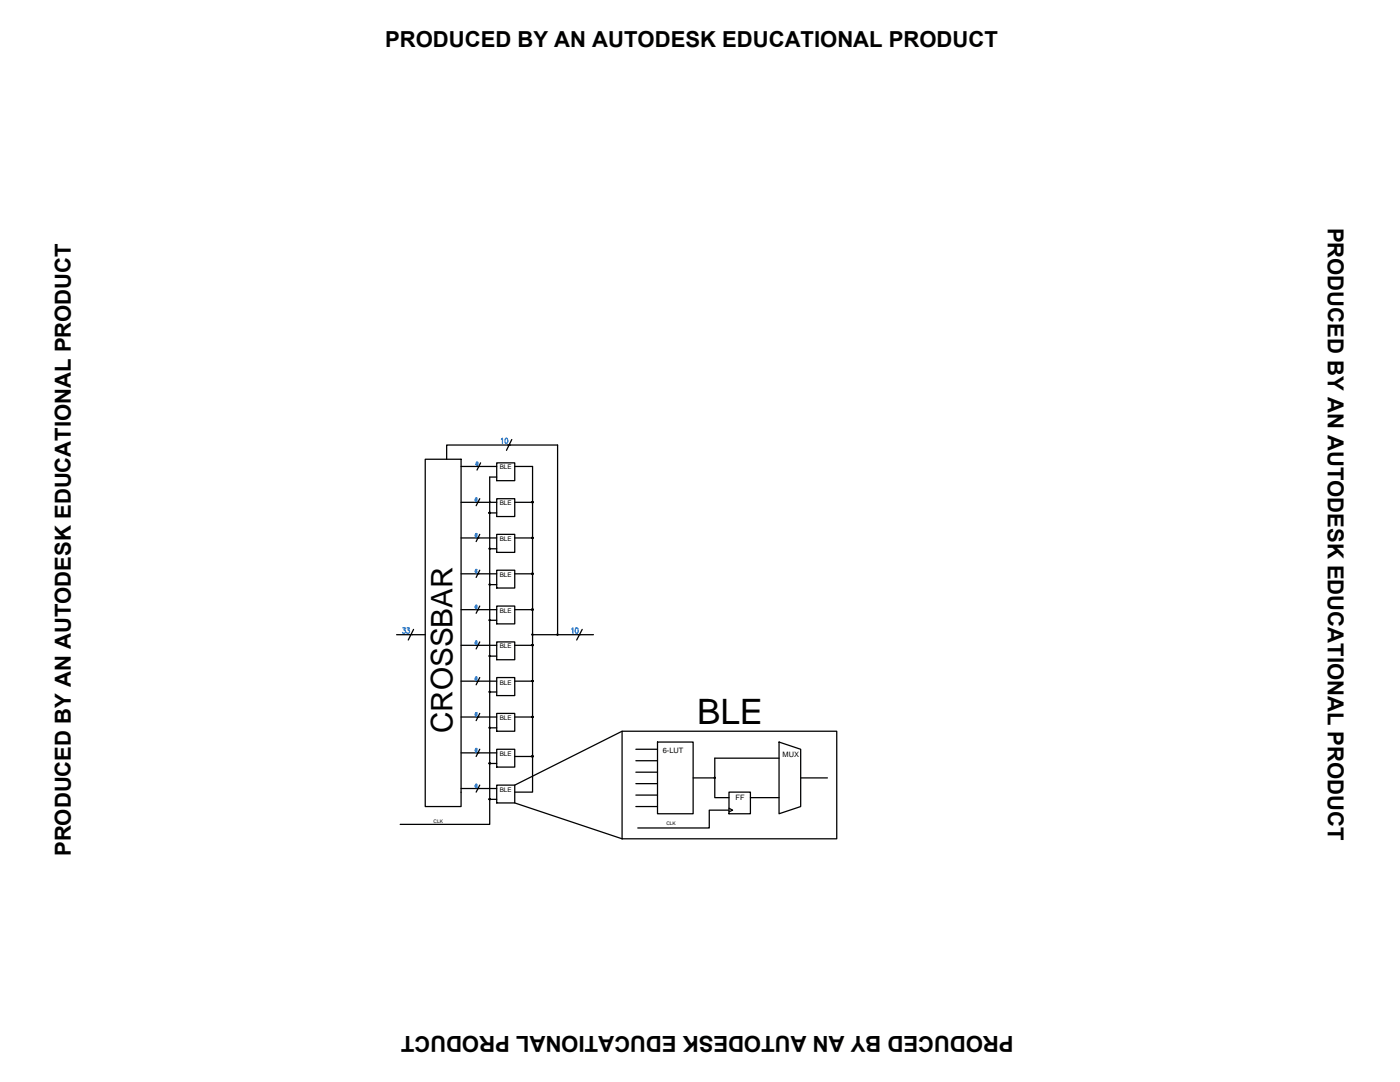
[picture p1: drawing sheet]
<svg xmlns="http://www.w3.org/2000/svg" width="279mm" height="216mm" viewBox="0 0 279 216" stroke-linecap="round" stroke-linejoin="round" font-family="sans-serif">
<!-- layer: SYMS -->
<g fill="none" stroke="#000" stroke-width=".25">
<path d="M95.4 93.1h.3M95.7 99.5l-.7 1.4M95.9 92.4l-.7 1.4M101.3 88.8h.6M102.1 87.7l-1 2.2M95.2 100.2h.4M95.2 107.3h.4M95.2 114.5h.4M95.7 106.6l-.7 1.5M95.7 113.8l-.7 1.4M81.7 126.6h.6M82.5 125.6l-1 2.1"/>
<path d="M95.2 121.7h.4M95.2 128.8h.4M95.2 135.9h.4M95.7 120.9l-.7 1.5M95.7 128.1l-.7 1.4M95.7 135.2l-.7 1.4M115.4 126.6h.5M116.2 125.6l-1.1 2.1M95.2 143.1h.4M95.2 150.2h.4M95.2 157.3h.4M95.7 142.4l-.7 1.4"/>
<path d="M95.7 149.5l-.7 1.4M95.7 156.7l-.7 1.4M131.2 148.1h7.1v14.3h-7.1zM145.5 158.1h4.3v4.3h-4.3zM155.5 148.1l4.3 1.4v11.4l-4.3 1.5zM145.5 161.3l.7 .4-.7 .3"/>
<circle cx="97.7" cy="109.5" r=".11"/>
<circle cx="97.7" cy="102.3" r=".11"/>
<circle cx="97.7" cy="116.6" r=".11"/>
<circle cx="97.7" cy="116.6" r=".06"/>
<circle cx="97.7" cy="109.5" r=".06"/>
<circle cx="97.7" cy="102.3" r=".06"/>
<circle cx="97.7" cy="102.3" r=".02"/>
<circle cx="97.7" cy="116.6" r=".02"/>
<circle cx="97.7" cy="109.5" r=".02"/>
<circle cx="106.3" cy="107.3" r=".11"/>
<circle cx="106.3" cy="100.2" r=".11"/>
<circle cx="106.3" cy="114.5" r=".11"/>
<circle cx="106.3" cy="100.2" r=".06"/>
<circle cx="106.3" cy="114.5" r=".06"/>
<circle cx="106.3" cy="107.3" r=".06"/>
<circle cx="106.3" cy="114.5" r=".02"/>
<circle cx="106.3" cy="107.3" r=".02"/>
<circle cx="106.3" cy="100.2" r=".02"/>
<circle cx="97.7" cy="123.7" r=".06"/>
<circle cx="97.7" cy="138.1" r=".06"/>
<circle cx="97.7" cy="130.9" r=".06"/>
<circle cx="97.7" cy="138.1" r=".11"/>
<circle cx="97.7" cy="123.7" r=".11"/>
<circle cx="97.7" cy="130.9" r=".11"/>
<circle cx="97.7" cy="130.9" r=".02"/>
<circle cx="97.7" cy="138.1" r=".02"/>
<circle cx="97.7" cy="123.7" r=".02"/>
<circle cx="106.3" cy="121.6" r=".11"/>
<circle cx="106.3" cy="121.6" r=".06"/>
<circle cx="106.3" cy="135.9" r=".06"/>
<circle cx="106.3" cy="126.6" r=".06"/>
<circle cx="106.3" cy="128.7" r=".06"/>
<circle cx="106.3" cy="128.7" r=".11"/>
<circle cx="106.3" cy="135.9" r=".11"/>
<circle cx="106.3" cy="126.6" r=".11"/>
<circle cx="106.3" cy="121.6" r=".02"/>
<circle cx="106.3" cy="135.9" r=".02"/>
<circle cx="106.3" cy="128.7" r=".02"/>
<circle cx="106.3" cy="126.6" r=".02"/>
<circle cx="111.3" cy="126.6" r=".06"/>
<circle cx="111.3" cy="126.6" r=".11"/>
<circle cx="111.3" cy="126.6" r=".02"/>
<circle cx="97.7" cy="152.3" r=".06"/>
<circle cx="97.7" cy="145.2" r=".06"/>
<circle cx="97.7" cy="159.5" r=".06"/>
<circle cx="97.7" cy="159.5" r=".11"/>
<circle cx="97.7" cy="145.2" r=".11"/>
<circle cx="97.7" cy="152.3" r=".11"/>
<circle cx="97.7" cy="159.5" r=".02"/>
<circle cx="97.7" cy="145.2" r=".02"/>
<circle cx="97.7" cy="152.3" r=".02"/>
<circle cx="106.3" cy="150.9" r=".06"/>
<circle cx="106.3" cy="143.1" r=".06"/>
<circle cx="106.3" cy="150.9" r=".11"/>
<circle cx="106.3" cy="143.1" r=".11"/>
<circle cx="106.3" cy="143.1" r=".02"/>
<circle cx="106.3" cy="150.9" r=".02"/>
<circle cx="142.6" cy="155.2" r=".06"/>
<circle cx="142.6" cy="155.2" r=".11"/>
<circle cx="142.6" cy="155.2" r=".02"/>
</g>
<!-- layer: WIRES -->
<g fill="none" stroke="#000" stroke-width=".25">
<path d="M89.1 91.6v-2.8h22.2v37.8M92 93.1h3.4M95.7 93.1h3.4M99.1 95.2h-1.4v7.1M102.7 93.1h3.6v57.8M92 114.5h7.1M92 107.3h7.1M92 100.2h7.1M97.7 100.2h.1M99.1 116.7h-1.4v7.1M99.1 109.5h-1.4v7.2M99.1 102.3h-1.4v7.2"/>
<path d="M102.7 114.5h3.6M102.7 107.3h3.6M102.7 100.2h3.6M79.1 126.6h2.6M82.3 126.6h2.6M92 135.9h7.1M92 128.8h7.1M92 121.7h7.1M97.7 128.8v2.1M99.1 138.1h-1.4v7.1M99.1 130.9h-1.4v7.2M99.1 123.8h-1.4v5"/>
<path d="M102.7 135.9h3.6M102.7 128.8h3.6M102.7 121.7h3.6M106.3 126.6h9.1M115.9 126.6h2.5M92 158.1h.1M92 157.3h7.1M92 150.2h7.1M92 143.1h7.1M99.1 159.5h-1.4v5h-17.8M99.1 152.3h-1.4v7.2M99.1 145.2h-1.4v7.1"/>
<path d="M102.7 150.9h3.6v7.2h-3.6M102.7 143.1h3.6M126.9 149.5h4.3M126.9 151.8h4.3M126.9 154.1h4.3M126.9 156.4h4.3M126.9 158.7h4.3M138.3 155.2h4.3v4h2.9M149.8 159.2h5.7M155.5 151.3h-12.9v3.9M159.8 155.2h5.3M126.9 160.9h4.3"/>
<path d="M145.5 161.7h-4v3.5h-14.2"/>
</g>
<!-- layer: 0 -->
<g fill="none" stroke="#000" stroke-width=".25">
<path d="M84.9 91.6h7.1v69.3h-7.1zM99.1 99.5h3.6v3.6h-3.6zM99.1 92.4h3.6v3.5h-3.6zM99.1 113.8h3.6v3.5h-3.6zM99.1 106.6h3.6v3.6h-3.6zM99.1 135.2h3.6v3.6h-3.6zM99.1 128.1h3.6v3.5h-3.6zM99.1 120.9h3.6v3.6h-3.6zM99.1 156.7h3.6v3.5h-3.6zM99.1 149.5h3.6v3.6h-3.6zM99.1 142.4h3.6v3.5h-3.6zM124.1 145.9h42.9v21.5h-42.9z"/>
<path d="M124.1 145.9l-21.4 10.8M102.7 160.2l21.4 7.2"/>
</g>
<!-- layer: TAGS -->
<g fill="none" stroke="#007fff" stroke-width=".25">
<path d="M95.2 99.4v-.1a.32 .32 0 0 0-.3 .3 .32 .32 0 0 0 .2 .4l.1-.3-.2-.1-.1 .2M95.4 92.3l-.1-.1a.34 .34 0 0 0-.3 .3 .34 .34 0 0 0 .3 .4 .21 .21 0 0 0 .1-.4 .22 .22 0 0 0-.4 .2M100.1 87.7l.2-.3v1.1M100.9 87.5l.1-.1a.62 .62 0 0 1 0 1.1l-.2-.5zM95.2 106.6l-.1-.1a.32 .32 0 0 0-.3 .3 .32 .32 0 0 0 .4 .3l-.1-.3-.2 .1M95.2 113.7l-.1-.1a.35 .35 0 0 0-.3 .4 .35 .35 0 0 0 .3 .3 .21 .21 0 0 0 .1-.3 .21 .21 0 0 0-.3-.1v.2M80.4 125.3h.5l-.3 .4a.32 .32 0 0 1 .3 .5 .32 .32 0 0 1-.6 0M81.2 125.3h.5l-.3 .4a.32 .32 0 0 1 .3 .5 .32 .32 0 0 1-.6 0M95.2 120.8a.35 .35 0 0 0-.3 .3 .35 .35 0 0 0 .2 .3l.1-.3-.2-.1-.1 .2M95.2 128v-.1a.32 .32 0 0 0-.3 .3 .32 .32 0 0 0 .2 .4l.1-.3-.2-.1-.1 .2M95.2 135.2l-.1-.2a.32 .32 0 0 0-.3 .4 .32 .32 0 0 0 .4 .3l-.1-.4-.2 .2M114.1 125.5l.2-.2v1.1"/>
<path d="M114.9 125.3a.54 .54 0 0 1 .6 .4 .54 .54 0 0 1-.2 .6l-.3 .1-.2-.2zM95.2 142.3l-.1-.1a.35 .35 0 0 0-.3 .3 .35 .35 0 0 0 .3 .4 .21 .21 0 0 0 .1-.3 .21 .21 0 0 0-.3-.1v.1M95.2 149.4v-.1a.35 .35 0 0 0-.3 .4 .35 .35 0 0 0 .2 .3l.1-.3-.2-.1-.1 .2M95.2 156.6v-.1a.32 .32 0 0 0-.3 .3 .32 .32 0 0 0 .2 .3l.1-.3-.2-.1-.1 .3"/>
</g>
<text font-size="7" x="139.1" y="144.5">BLE</text>
<text font-size="5.9" x="90.3" y="146.3" transform="rotate(-90 90.3 146.3)">CROSSBAR</text>
<g font-size="4.4">
<text x="76.9" y="9.5">PRODUCED BY AN AUTODESK EDUCATIONAL PRODUCT</text>
<text x="265" y="45.4" transform="rotate(90 265 45.4)">PRODUCED BY AN AUTODESK EDUCATIONAL PRODUCT</text>
<text x="14.2" y="170.8" transform="rotate(-90 14.2 170.8)">PRODUCED BY AN AUTODESK EDUCATIONAL PRODUCT</text>
<text x="202.3" y="206.8" transform="rotate(180 202.3 206.8)">PRODUCED BY AN AUTODESK EDUCATIONAL PRODUCT</text>
</g>
<g font-size="1.5">
<text x="132.3" y="150.2">6-LUT</text>
<text x="156.2" y="151.1">MUX</text>
<text x="146.8" y="159.7">FF</text>
</g>
<g font-size="1.3">
<text x="99.7" y="93.5">BLE</text>
<text x="99.7" y="100.7">BLE</text>
<text x="99.7" y="107.9">BLE</text>
<text x="99.7" y="115">BLE</text>
<text x="99.7" y="122.2">BLE</text>
<text x="99.7" y="129.4">BLE</text>
<text x="99.7" y="136.6">BLE</text>
<text x="99.7" y="143.7">BLE</text>
<text x="99.7" y="150.9">BLE</text>
<text x="99.7" y="158.1">BLE</text>
</g>
<g font-size="1">
<text x="86.5" y="164.2">CLK</text>
<text x="133" y="164.7">CLK</text>
</g>
</svg>
